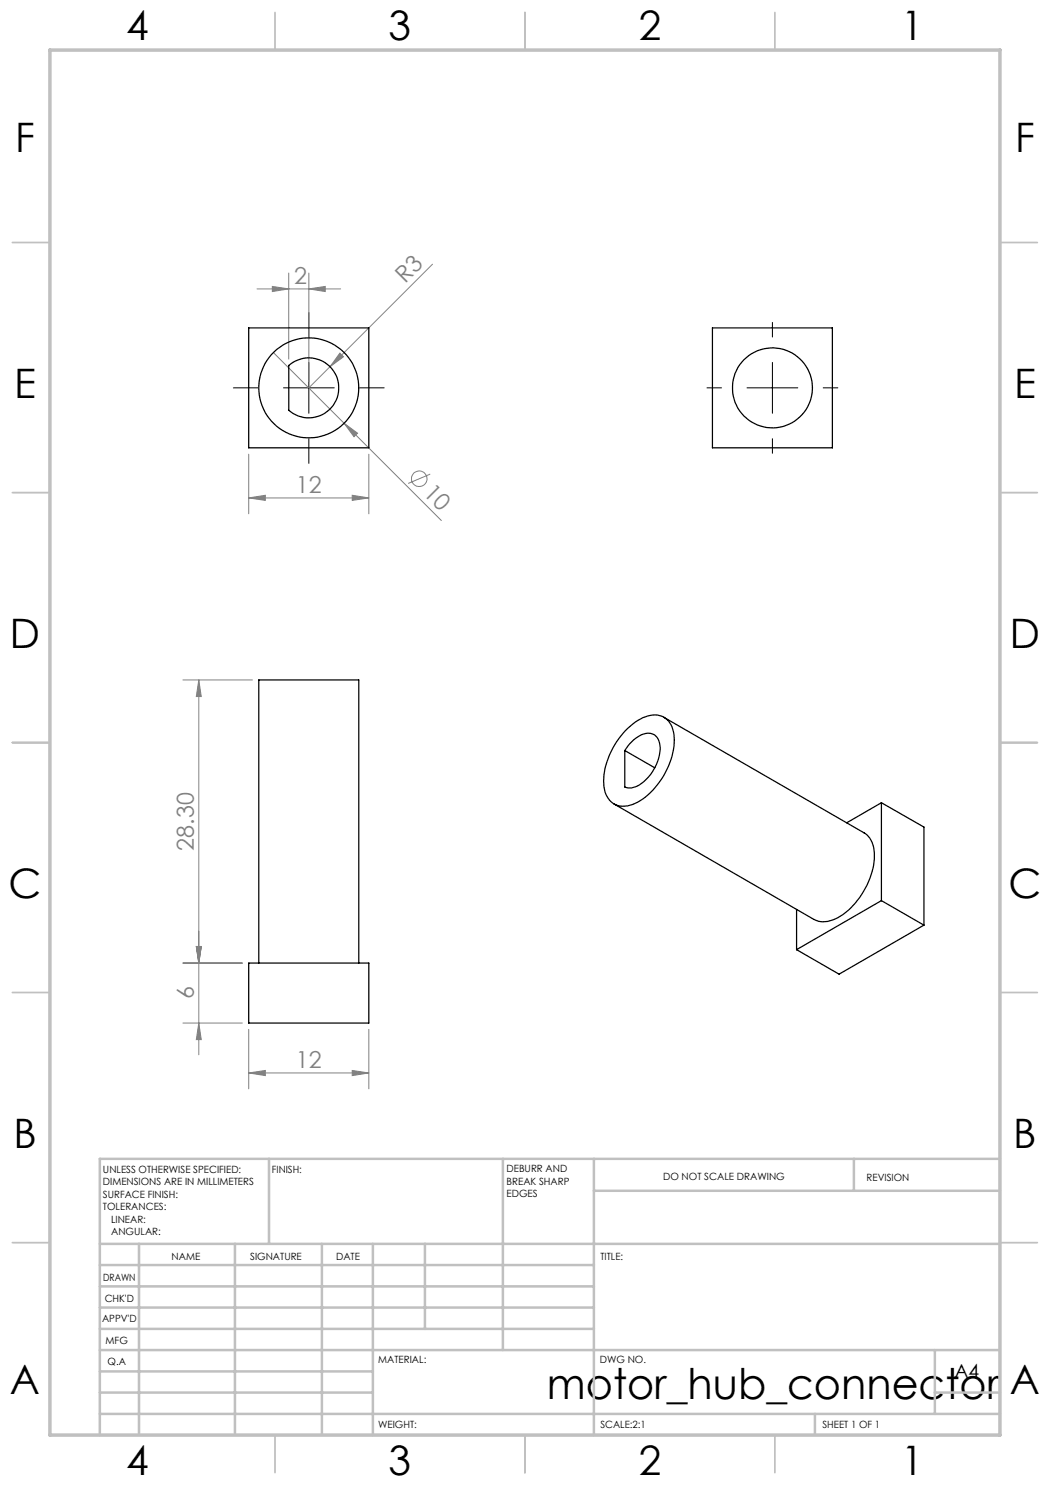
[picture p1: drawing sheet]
<svg xmlns="http://www.w3.org/2000/svg" width="210mm" height="297mm" viewBox="0 0 210 297" stroke-linecap="round" stroke-linejoin="round" font-family="sans-serif">
<g fill="none" stroke="#808080" stroke-width=".2">
<path d="M51.4 57.8h16.7M54.5 57.3l3.2 .5-3.2 .5zM57.7 54.6v17.2M61.8 57.8l3.3-.5v1zM61.8 54.6v21.7M86.5 52.8l-24.7 24.8M54.7 70.5l33.6 33.6M68 70.6l.7 .8-2.7 1.9zM49.7 99.6l3.4-.5v1zM49.7 90.8v12M49.7 99.6h24.1M68.8 84.7l2.7 1.9-.7 .7z"/>
<path d="M70.4 99.1l3.4 .5-3.4 .5zM73.8 90.8v12M86 94.8l-4.4 1.9M36.6 136h13.9M39.8 136l.5 3.3h-1zM39.8 136v75M36.6 192.6h11.9M39.3 189.3h1l-.5 3.3zM36.6 204.6h11.9M39.8 204.6l.5 3.3h-1zM49.7 214.6l3.4-.5v1zM49.7 205.9v11.9"/>
<path d="M49.7 214.6h24.1M70.4 214.1l3.4 .5-3.4 .5zM73.8 205.9v11.9"/>
<circle cx="83.8" cy="95.8" r="1.57"/>
</g>
<path d="M46.7 77.6h4.9M56.7 77.6h10.2M61.8 62.5v4.9M61.8 72.5v10.2M71.9 77.6h4.9M141.4 77.6h2.9M149.4 77.6h10.2M154.5 64.5v2.9M154.5 72.5v10.2M164.6 77.6h3M61.8 87.7v5M154.5 87.7v3" fill="none" stroke="#000" stroke-width=".2"/>
<g fill="none" stroke="#c0c0c0" stroke-width=".35">
<path d="M55 2.5v7.5M105 2.5v7.5M155 2.5v7.5M2.5 48.5h7.5M200 48.5h7.5M2.5 98.5h7.5M200 98.5h7.5M2.5 148.5h7.5M200 148.5h7.5M2.5 198.5h7.5M200 198.5h7.5M2.5 248.5h7.5"/>
<path d="M200 248.5h7.5M55 287v7.5M105 287v7.5M155 287v7.5"/>
</g>
<g fill="none" stroke="#c0c0c0" stroke-width=".5">
<path d="M53.8 231.8v17M100.6 231.8v38.2M118.8 231.8v55.2M118.8 238.2h81.2M170.8 231.8v6.4M200 231.8h-180v55.2M20 248.8h180M20 257.3h98.8M20 253h98.8M27.8 248.8v38.2M47 248.8v38.2M64.4 248.8v38.2"/>
<path d="M74.6 248.8v38.2M85 248.8v17M20 265.8h98.8M20 261.5h98.8M20 278.5h54.6M20 274.3h54.6M20 270h180M187 278.5h13M187 270v12.8M20 282.8h180M163 282.8v4.2"/>
</g>
<path d="M10 10h190v277h-190z" fill="none" stroke="#c0c0c0" stroke-width=".7"/>
<g fill="#808080">
<path d="M68 70.6l.7 .8-2.7 1.9z"/>
<path d="M68.8 84.7l2.7 1.9-.7 .7z"/>
<path d="M61.8 57.8l3.3-.5v1zM54.5 57.3l3.2 .5-3.2 .5z"/>
<path d="M49.7 99.6l3.4-.5v1zM70.4 99.1l3.4 .5-3.4 .5zM49.7 214.6l3.4-.5v1zM70.4 214.1l3.4 .5-3.4 .5z"/>
<path d="M39.8 136l.5 3.3h-1zM39.3 189.3h1l-.5 3.3zM39.3 189.3h1l-.5 3.3zM39.8 204.6l.5 3.3h-1z"/>
</g>
<g fill="none" stroke="#000" stroke-width=".25">
<path d="M49.7 65.6h24.1v24h-24.1zM57.7 73.1a6 6 0 0 1 8.4 .3 6 6 0 0 1 0 8.3 6 6 0 0 1-8.4 .4zM142.5 65.6h24v24h-24zM125 150.1l6 3.5M125.5 145.7a7.3 7.3 0 0 1 6.4-2.6 4.3 4.3 0 0 1 2.9 4.4 15 15 0 0 1-7.8 13.2 4 4 0 0 1-5.4-1 8.4 8.4 0 0 1-.4-6.7 16.7 16.7 0 0 1 4.3-7.3zM126.3 148.4a4.2 4.2 0 0 1 4.2-1.6 3.3 3.3 0 0 1 1.4 4.1 8.9 8.9 0 0 1-4.8 6.5l-.8 .2-1.3-.2v-7.3zM132.8 143.5l40 23.1a5.3 5.3 0 0 1 2.1 5.2 15.5 15.5 0 0 1-7.9 12 4.6 4.6 0 0 1-4.2 .1l-40-23.1M176.3 160.5v19.6M176.3 160.5l8.5 4.9v19.6M176.3 160.5l-7 4.1M49.7 192.6h24.1v12h-24.1zM51.8 192.6v-56.6h20v56.6"/>
<path d="M159.3 181.9v8M176.3 180.1l8.5 4.9M176.3 180.1l-17 9.8M184.8 185l-17 9.8-8.5-4.9"/>
<circle cx="61.8" cy="77.6" r="10"/>
<circle cx="154.5" cy="77.6" r="8"/>
</g>
<text font-size="8.5" x="109.4" y="279.7">motor_hub_connector</text>
<g font-size="8.1">
<text x="25.2" y="8">4</text>
<text x="77.7" y="8">3</text>
<text x="127.7" y="8">2</text>
<text x="180.2" y="8">1</text>
<text x="3" y="30.4">F</text>
<text x="203" y="30.4">F</text>
<text x="2.8" y="79.6">E</text>
<text x="202.8" y="79.6">E</text>
<text x="2" y="129.6">D</text>
<text x="202" y="129.6">D</text>
<text x="1.7" y="179.6">C</text>
<text x="201.7" y="179.6">C</text>
<text x="2.7" y="229.6">B</text>
<text x="202.7" y="229.6">B</text>
<text x="2" y="278.9">A</text>
<text x="202" y="278.9">A</text>
<text x="25.2" y="295">4</text>
<text x="77.7" y="295">3</text>
<text x="127.7" y="295">2</text>
<text x="180.2" y="295">1</text>
</g>
<g font-size="4.7" fill="#808080">
<text x="58.9" y="56.8">2</text>
<text x="81.1" y="56.9" transform="rotate(-45 81.1 56.9)">R3</text>
<text x="59.2" y="98.5">12</text>
<text x="84.5" y="98.8" transform="rotate(45 84.5 98.8)">10</text>
<text x="38.8" y="170.1" transform="rotate(-90 38.8 170.1)">28.30</text>
<text x="38.8" y="199.9" transform="rotate(-90 38.8 199.9)">6</text>
<text x="59.2" y="213.6">12</text>
</g>
<text font-size="3.9" x="190.9" y="275.5">A4</text>
<g font-size="2">
<text x="20.6" y="234.6">UNLESS OTHERWISE SPECIFIED:</text>
<text x="20.6" y="237.1">DIMENSIONS ARE IN MILLIMETERS</text>
<text x="20.6" y="239.6">SURFACE FINISH:</text>
<text x="54.4" y="234.6">FINISH:</text>
<text x="101.3" y="234.5">DEBURR AND</text>
<text x="101.3" y="237">BREAK SHARP</text>
<text x="101.3" y="239.5">EDGES</text>
<text x="132.6" y="236">DO NOT SCALE DRAWING</text>
<text x="173.3" y="236.2">REVISION</text>
<text x="20.6" y="242.1">TOLERANCES:</text>
<text x="22.2" y="244.6">LINEAR:</text>
<text x="22.2" y="247.1">ANGULAR:</text>
<text x="34.3" y="252">NAME</text>
<text x="50" y="251.9">SIGNATURE</text>
<text x="67.2" y="251.9">DATE</text>
<text x="120.1" y="251.9">TITLE:</text>
<text x="20.6" y="256.1">DRAWN</text>
<text x="20.9" y="260.3">CHK'D</text>
<text x="20.4" y="264.4">APPV'D</text>
<text x="21.1" y="268.8">MFG</text>
<text x="21.5" y="273">Q.A</text>
<text x="75.6" y="272.5">MATERIAL:</text>
<text x="120" y="272.5">DWG NO.</text>
<text x="75.6" y="285.5">WEIGHT:</text>
<text x="120.1" y="285.6">SCALE:2:1</text>
<text x="164.5" y="285.6">SHEET 1 OF 1</text>
</g>
</svg>
